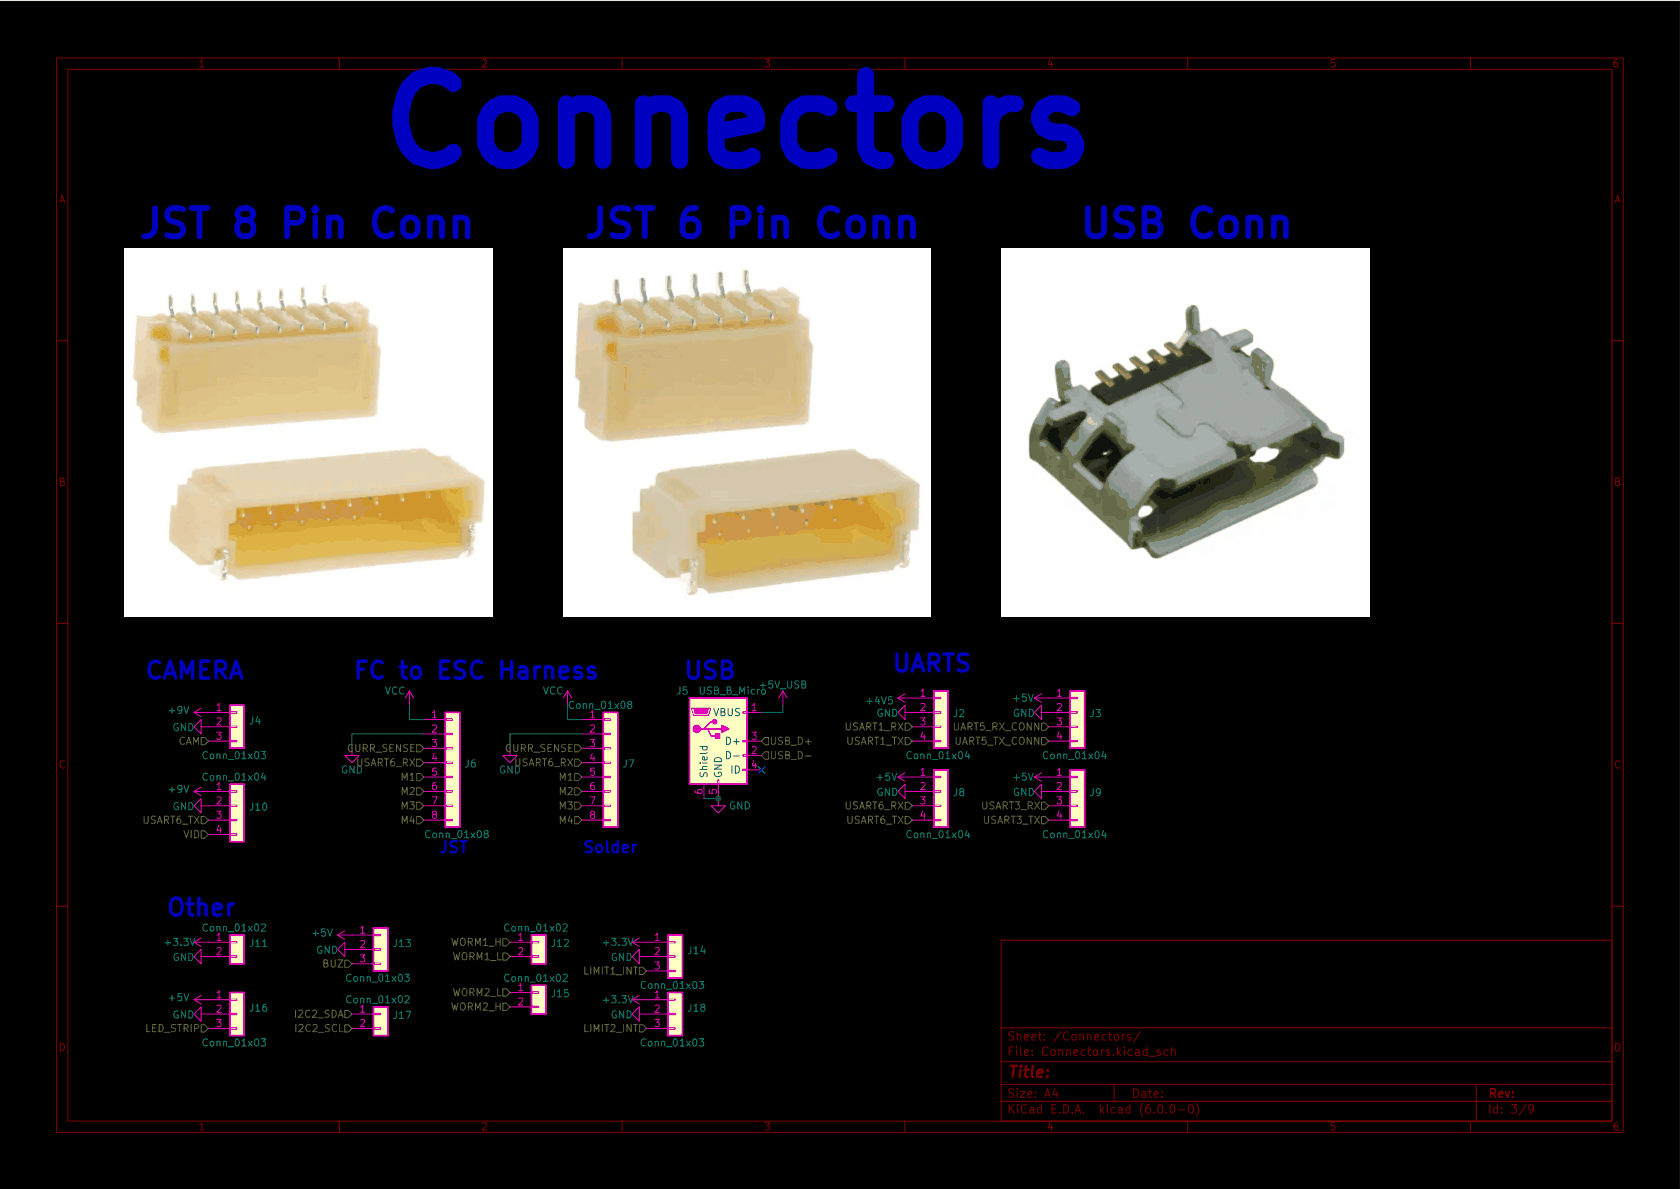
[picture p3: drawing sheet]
(kicad_sch (version 20211123) (generator eeschema)

 (paper "A4")

 (lib_symbols
  (symbol "Connector:USB_B_Micro" (pin_names (offset 1.016)) (in_bom yes) (on_board yes)
   (property "Reference" "J" (id 0) (at -5.08 11.43 0) (effects (font (size 1.27 1.27)) (justify left)))
   (property "Value" "USB_B_Micro" (id 1) (at -5.08 8.89 0) (effects (font (size 1.27 1.27)) (justify left)))
   (property "Footprint" "" (id 2) (at 3.81 -1.27 0) (effects (font (size 1.27 1.27)) hide))
   (property "Datasheet" "~" (id 3) (at 3.81 -1.27 0) (effects (font (size 1.27 1.27)) hide))
   (symbol "USB_B_Micro_0_1"
    (rectangle (start -5.08 -7.62) (end 5.08 7.62) (stroke (width 0.254) (type default) (color 0 0 0 0)) (fill (type background)))
    (circle (center -3.81 2.159) (radius 0.635) (stroke (width 0.254) (type default) (color 0 0 0 0)) (fill (type outline)))
    (circle (center -0.635 3.429) (radius 0.381) (stroke (width 0.254) (type default) (color 0 0 0 0)) (fill (type outline)))
    (rectangle (start -0.127 -7.62) (end 0.127 -6.858) (stroke (width 0) (type default) (color 0 0 0 0)) (fill (type none)))
    (polyline (pts (xy -1.905 2.159) (xy 0.635 2.159)) (stroke (width 0.254) (type default) (color 0 0 0 0)) (fill (type none)))
    (polyline (pts (xy -3.175 2.159) (xy -2.54 2.159) (xy -1.27 3.429) (xy -0.635 3.429)) (stroke (width 0.254) (type default) (color 0 0 0 0)) (fill (type none)))
    (polyline (pts (xy -2.54 2.159) (xy -1.905 2.159) (xy -1.27 0.889) (xy 0 0.889)) (stroke (width 0.254) (type default) (color 0 0 0 0)) (fill (type none)))
    (polyline (pts (xy 0.635 2.794) (xy 0.635 1.524) (xy 1.905 2.159) (xy 0.635 2.794)) (stroke (width 0.254) (type default) (color 0 0 0 0)) (fill (type outline)))
    (polyline (pts (xy -4.318 5.588) (xy -1.778 5.588) (xy -2.032 4.826) (xy -4.064 4.826) (xy -4.318 5.588)) (stroke (width 0) (type default) (color 0 0 0 0)) (fill (type outline)))
    (polyline (pts (xy -4.699 5.842) (xy -4.699 5.588) (xy -4.445 4.826) (xy -4.445 4.572) (xy -1.651 4.572) (xy -1.651 4.826) (xy -1.397 5.588) (xy -1.397 5.842) (xy -4.699 5.842)) (stroke (width 0) (type default) (color 0 0 0 0)) (fill (type none)))
    (rectangle (start 0.254 1.27) (end -0.508 0.508) (stroke (width 0.254) (type default) (color 0 0 0 0)) (fill (type outline)))
    (rectangle (start 5.08 -5.207) (end 4.318 -4.953) (stroke (width 0) (type default) (color 0 0 0 0)) (fill (type none)))
    (rectangle (start 5.08 -2.667) (end 4.318 -2.413) (stroke (width 0) (type default) (color 0 0 0 0)) (fill (type none)))
    (rectangle (start 5.08 -0.127) (end 4.318 0.127) (stroke (width 0) (type default) (color 0 0 0 0)) (fill (type none)))
    (rectangle (start 5.08 4.953) (end 4.318 5.207) (stroke (width 0) (type default) (color 0 0 0 0)) (fill (type none))))
   (symbol "USB_B_Micro_1_1"
    (pin power_out line (at 7.62 5.08 180) (length 2.54) (name "VBUS" (effects (font (size 1.27 1.27)))) (number "1" (effects (font (size 1.27 1.27)))))
    (pin bidirectional line (at 7.62 -2.54 180) (length 2.54) (name "D-" (effects (font (size 1.27 1.27)))) (number "2" (effects (font (size 1.27 1.27)))))
    (pin bidirectional line (at 7.62 0 180) (length 2.54) (name "D+" (effects (font (size 1.27 1.27)))) (number "3" (effects (font (size 1.27 1.27)))))
    (pin passive line (at 7.62 -5.08 180) (length 2.54) (name "ID" (effects (font (size 1.27 1.27)))) (number "4" (effects (font (size 1.27 1.27)))))
    (pin power_out line (at 0 -10.16 90) (length 2.54) (name "GND" (effects (font (size 1.27 1.27)))) (number "5" (effects (font (size 1.27 1.27)))))
    (pin passive line (at -2.54 -10.16 90) (length 2.54) (name "Shield" (effects (font (size 1.27 1.27)))) (number "6" (effects (font (size 1.27 1.27)))))))
  (symbol "Connector_Generic:Conn_01x02" (pin_names (offset 1.016) hide) (in_bom yes) (on_board yes)
   (property "Reference" "J" (id 0) (at 0 2.54 0) (effects (font (size 1.27 1.27))))
   (property "Value" "Conn_01x02" (id 1) (at 0 -5.08 0) (effects (font (size 1.27 1.27))))
   (property "Footprint" "" (id 2) (at 0 0 0) (effects (font (size 1.27 1.27)) hide))
   (property "Datasheet" "~" (id 3) (at 0 0 0) (effects (font (size 1.27 1.27)) hide))
   (symbol "Conn_01x02_1_1"
    (rectangle (start -1.27 -2.413) (end 0 -2.667) (stroke (width 0.1524) (type default) (color 0 0 0 0)) (fill (type none)))
    (rectangle (start -1.27 0.127) (end 0 -0.127) (stroke (width 0.1524) (type default) (color 0 0 0 0)) (fill (type none)))
    (rectangle (start -1.27 1.27) (end 1.27 -3.81) (stroke (width 0.254) (type default) (color 0 0 0 0)) (fill (type background)))
    (pin passive line (at -5.08 0 0) (length 3.81) (name "Pin_1" (effects (font (size 1.27 1.27)))) (number "1" (effects (font (size 1.27 1.27)))))
    (pin passive line (at -5.08 -2.54 0) (length 3.81) (name "Pin_2" (effects (font (size 1.27 1.27)))) (number "2" (effects (font (size 1.27 1.27)))))))
  (symbol "Connector_Generic:Conn_01x03" (pin_names (offset 1.016) hide) (in_bom yes) (on_board yes)
   (property "Reference" "J" (id 0) (at 0 5.08 0) (effects (font (size 1.27 1.27))))
   (property "Value" "Conn_01x03" (id 1) (at 0 -5.08 0) (effects (font (size 1.27 1.27))))
   (property "Footprint" "" (id 2) (at 0 0 0) (effects (font (size 1.27 1.27)) hide))
   (property "Datasheet" "~" (id 3) (at 0 0 0) (effects (font (size 1.27 1.27)) hide))
   (symbol "Conn_01x03_1_1"
    (rectangle (start -1.27 -2.413) (end 0 -2.667) (stroke (width 0.1524) (type default) (color 0 0 0 0)) (fill (type none)))
    (rectangle (start -1.27 0.127) (end 0 -0.127) (stroke (width 0.1524) (type default) (color 0 0 0 0)) (fill (type none)))
    (rectangle (start -1.27 2.667) (end 0 2.413) (stroke (width 0.1524) (type default) (color 0 0 0 0)) (fill (type none)))
    (rectangle (start -1.27 3.81) (end 1.27 -3.81) (stroke (width 0.254) (type default) (color 0 0 0 0)) (fill (type background)))
    (pin passive line (at -5.08 2.54 0) (length 3.81) (name "Pin_1" (effects (font (size 1.27 1.27)))) (number "1" (effects (font (size 1.27 1.27)))))
    (pin passive line (at -5.08 0 0) (length 3.81) (name "Pin_2" (effects (font (size 1.27 1.27)))) (number "2" (effects (font (size 1.27 1.27)))))
    (pin passive line (at -5.08 -2.54 0) (length 3.81) (name "Pin_3" (effects (font (size 1.27 1.27)))) (number "3" (effects (font (size 1.27 1.27)))))))
  (symbol "Connector_Generic:Conn_01x04" (pin_names (offset 1.016) hide) (in_bom yes) (on_board yes)
   (property "Reference" "J" (id 0) (at 0 5.08 0) (effects (font (size 1.27 1.27))))
   (property "Value" "Conn_01x04" (id 1) (at 0 -7.62 0) (effects (font (size 1.27 1.27))))
   (property "Footprint" "" (id 2) (at 0 0 0) (effects (font (size 1.27 1.27)) hide))
   (property "Datasheet" "~" (id 3) (at 0 0 0) (effects (font (size 1.27 1.27)) hide))
   (symbol "Conn_01x04_1_1"
    (rectangle (start -1.27 -4.953) (end 0 -5.207) (stroke (width 0.1524) (type default) (color 0 0 0 0)) (fill (type none)))
    (rectangle (start -1.27 -2.413) (end 0 -2.667) (stroke (width 0.1524) (type default) (color 0 0 0 0)) (fill (type none)))
    (rectangle (start -1.27 0.127) (end 0 -0.127) (stroke (width 0.1524) (type default) (color 0 0 0 0)) (fill (type none)))
    (rectangle (start -1.27 2.667) (end 0 2.413) (stroke (width 0.1524) (type default) (color 0 0 0 0)) (fill (type none)))
    (rectangle (start -1.27 3.81) (end 1.27 -6.35) (stroke (width 0.254) (type default) (color 0 0 0 0)) (fill (type background)))
    (pin passive line (at -5.08 2.54 0) (length 3.81) (name "Pin_1" (effects (font (size 1.27 1.27)))) (number "1" (effects (font (size 1.27 1.27)))))
    (pin passive line (at -5.08 0 0) (length 3.81) (name "Pin_2" (effects (font (size 1.27 1.27)))) (number "2" (effects (font (size 1.27 1.27)))))
    (pin passive line (at -5.08 -2.54 0) (length 3.81) (name "Pin_3" (effects (font (size 1.27 1.27)))) (number "3" (effects (font (size 1.27 1.27)))))
    (pin passive line (at -5.08 -5.08 0) (length 3.81) (name "Pin_4" (effects (font (size 1.27 1.27)))) (number "4" (effects (font (size 1.27 1.27)))))))
  (symbol "Connector_Generic:Conn_01x08" (pin_names (offset 1.016) hide) (in_bom yes) (on_board yes)
   (property "Reference" "J" (id 0) (at 0 10.16 0) (effects (font (size 1.27 1.27))))
   (property "Value" "Conn_01x08" (id 1) (at 0 -12.7 0) (effects (font (size 1.27 1.27))))
   (property "Footprint" "" (id 2) (at 0 0 0) (effects (font (size 1.27 1.27)) hide))
   (property "Datasheet" "~" (id 3) (at 0 0 0) (effects (font (size 1.27 1.27)) hide))
   (symbol "Conn_01x08_1_1"
    (rectangle (start -1.27 -10.033) (end 0 -10.287) (stroke (width 0.1524) (type default) (color 0 0 0 0)) (fill (type none)))
    (rectangle (start -1.27 -7.493) (end 0 -7.747) (stroke (width 0.1524) (type default) (color 0 0 0 0)) (fill (type none)))
    (rectangle (start -1.27 -4.953) (end 0 -5.207) (stroke (width 0.1524) (type default) (color 0 0 0 0)) (fill (type none)))
    (rectangle (start -1.27 -2.413) (end 0 -2.667) (stroke (width 0.1524) (type default) (color 0 0 0 0)) (fill (type none)))
    (rectangle (start -1.27 0.127) (end 0 -0.127) (stroke (width 0.1524) (type default) (color 0 0 0 0)) (fill (type none)))
    (rectangle (start -1.27 2.667) (end 0 2.413) (stroke (width 0.1524) (type default) (color 0 0 0 0)) (fill (type none)))
    (rectangle (start -1.27 5.207) (end 0 4.953) (stroke (width 0.1524) (type default) (color 0 0 0 0)) (fill (type none)))
    (rectangle (start -1.27 7.747) (end 0 7.493) (stroke (width 0.1524) (type default) (color 0 0 0 0)) (fill (type none)))
    (rectangle (start -1.27 8.89) (end 1.27 -11.43) (stroke (width 0.254) (type default) (color 0 0 0 0)) (fill (type background)))
    (pin passive line (at -5.08 7.62 0) (length 3.81) (name "Pin_1" (effects (font (size 1.27 1.27)))) (number "1" (effects (font (size 1.27 1.27)))))
    (pin passive line (at -5.08 5.08 0) (length 3.81) (name "Pin_2" (effects (font (size 1.27 1.27)))) (number "2" (effects (font (size 1.27 1.27)))))
    (pin passive line (at -5.08 2.54 0) (length 3.81) (name "Pin_3" (effects (font (size 1.27 1.27)))) (number "3" (effects (font (size 1.27 1.27)))))
    (pin passive line (at -5.08 0 0) (length 3.81) (name "Pin_4" (effects (font (size 1.27 1.27)))) (number "4" (effects (font (size 1.27 1.27)))))
    (pin passive line (at -5.08 -2.54 0) (length 3.81) (name "Pin_5" (effects (font (size 1.27 1.27)))) (number "5" (effects (font (size 1.27 1.27)))))
    (pin passive line (at -5.08 -5.08 0) (length 3.81) (name "Pin_6" (effects (font (size 1.27 1.27)))) (number "6" (effects (font (size 1.27 1.27)))))
    (pin passive line (at -5.08 -7.62 0) (length 3.81) (name "Pin_7" (effects (font (size 1.27 1.27)))) (number "7" (effects (font (size 1.27 1.27)))))
    (pin passive line (at -5.08 -10.16 0) (length 3.81) (name "Pin_8" (effects (font (size 1.27 1.27)))) (number "8" (effects (font (size 1.27 1.27)))))))
  (symbol "power:+3.3V" (power) (pin_names (offset 0)) (in_bom yes) (on_board yes)
   (property "Reference" "#PWR" (id 0) (at 0 -3.81 0) (effects (font (size 1.27 1.27)) hide))
   (property "Value" "+3.3V" (id 1) (at 0 3.556 0) (effects (font (size 1.27 1.27))))
   (property "Footprint" "" (id 2) (at 0 0 0) (effects (font (size 1.27 1.27)) hide))
   (property "Datasheet" "" (id 3) (at 0 0 0) (effects (font (size 1.27 1.27)) hide))
   (symbol "+3.3V_0_1"
    (polyline (pts (xy -0.762 1.27) (xy 0 2.54)) (stroke (width 0) (type default) (color 0 0 0 0)) (fill (type none)))
    (polyline (pts (xy 0 0) (xy 0 2.54)) (stroke (width 0) (type default) (color 0 0 0 0)) (fill (type none)))
    (polyline (pts (xy 0 2.54) (xy 0.762 1.27)) (stroke (width 0) (type default) (color 0 0 0 0)) (fill (type none))))
   (symbol "+3.3V_1_1"
    (pin power_in line (at 0 0 90) (length 0) hide (name "+3V3" (effects (font (size 1.27 1.27)))) (number "1" (effects (font (size 1.27 1.27)))))))
  (symbol "power:+4V5" (power) (pin_names (offset 0)) (in_bom yes) (on_board yes)
   (property "Reference" "#PWR" (id 0) (at 0 -3.81 0) (effects (font (size 1.27 1.27)) hide))
   (property "Value" "+4V5" (id 1) (at 0 3.556 0) (effects (font (size 1.27 1.27))))
   (property "Footprint" "" (id 2) (at 0 0 0) (effects (font (size 1.27 1.27)) hide))
   (property "Datasheet" "" (id 3) (at 0 0 0) (effects (font (size 1.27 1.27)) hide))
   (symbol "+4V5_0_1"
    (polyline (pts (xy -0.762 1.27) (xy 0 2.54)) (stroke (width 0) (type default) (color 0 0 0 0)) (fill (type none)))
    (polyline (pts (xy 0 0) (xy 0 2.54)) (stroke (width 0) (type default) (color 0 0 0 0)) (fill (type none)))
    (polyline (pts (xy 0 2.54) (xy 0.762 1.27)) (stroke (width 0) (type default) (color 0 0 0 0)) (fill (type none))))
   (symbol "+4V5_1_1"
    (pin power_in line (at 0 0 90) (length 0) hide (name "+4V5" (effects (font (size 1.27 1.27)))) (number "1" (effects (font (size 1.27 1.27)))))))
  (symbol "power:+5V" (power) (pin_names (offset 0)) (in_bom yes) (on_board yes)
   (property "Reference" "#PWR" (id 0) (at 0 -3.81 0) (effects (font (size 1.27 1.27)) hide))
   (property "Value" "+5V" (id 1) (at 0 3.556 0) (effects (font (size 1.27 1.27))))
   (property "Footprint" "" (id 2) (at 0 0 0) (effects (font (size 1.27 1.27)) hide))
   (property "Datasheet" "" (id 3) (at 0 0 0) (effects (font (size 1.27 1.27)) hide))
   (symbol "+5V_0_1"
    (polyline (pts (xy -0.762 1.27) (xy 0 2.54)) (stroke (width 0) (type default) (color 0 0 0 0)) (fill (type none)))
    (polyline (pts (xy 0 0) (xy 0 2.54)) (stroke (width 0) (type default) (color 0 0 0 0)) (fill (type none)))
    (polyline (pts (xy 0 2.54) (xy 0.762 1.27)) (stroke (width 0) (type default) (color 0 0 0 0)) (fill (type none))))
   (symbol "+5V_1_1"
    (pin power_in line (at 0 0 90) (length 0) hide (name "+5V" (effects (font (size 1.27 1.27)))) (number "1" (effects (font (size 1.27 1.27)))))))
  (symbol "power:+5V_USB" (power) (pin_names (offset 0)) (in_bom yes) (on_board yes)
   (property "Reference" "#PWR" (id 0) (at 0 -3.81 0) (effects (font (size 1.27 1.27)) hide))
   (property "Value" "+5V_USB" (id 1) (at 0 3.556 0) (effects (font (size 1.27 1.27))))
   (property "Footprint" "" (id 2) (at 0 0 0) (effects (font (size 1.27 1.27)) hide))
   (property "Datasheet" "" (id 3) (at 0 0 0) (effects (font (size 1.27 1.27)) hide))
   (symbol "+5V_USB_0_1"
    (polyline (pts (xy -0.762 1.27) (xy 0 2.54)) (stroke (width 0) (type default) (color 0 0 0 0)) (fill (type none)))
    (polyline (pts (xy 0 0) (xy 0 2.54)) (stroke (width 0) (type default) (color 0 0 0 0)) (fill (type none)))
    (polyline (pts (xy 0 2.54) (xy 0.762 1.27)) (stroke (width 0) (type default) (color 0 0 0 0)) (fill (type none))))
   (symbol "+5V_USB_1_1"
    (pin power_in line (at 0 0 90) (length 0) hide (name "+5V_USB" (effects (font (size 1.27 1.27)))) (number "1" (effects (font (size 1.27 1.27)))))))
  (symbol "power:+9V" (power) (pin_names (offset 0)) (in_bom yes) (on_board yes)
   (property "Reference" "#PWR" (id 0) (at 0 -3.81 0) (effects (font (size 1.27 1.27)) hide))
   (property "Value" "+9V" (id 1) (at 0 3.556 0) (effects (font (size 1.27 1.27))))
   (property "Footprint" "" (id 2) (at 0 0 0) (effects (font (size 1.27 1.27)) hide))
   (property "Datasheet" "" (id 3) (at 0 0 0) (effects (font (size 1.27 1.27)) hide))
   (symbol "+9V_0_1"
    (polyline (pts (xy -0.762 1.27) (xy 0 2.54)) (stroke (width 0) (type default) (color 0 0 0 0)) (fill (type none)))
    (polyline (pts (xy 0 0) (xy 0 2.54)) (stroke (width 0) (type default) (color 0 0 0 0)) (fill (type none)))
    (polyline (pts (xy 0 2.54) (xy 0.762 1.27)) (stroke (width 0) (type default) (color 0 0 0 0)) (fill (type none))))
   (symbol "+9V_1_1"
    (pin power_in line (at 0 0 90) (length 0) hide (name "+9V" (effects (font (size 1.27 1.27)))) (number "1" (effects (font (size 1.27 1.27)))))))
  (symbol "power:GND" (power) (pin_names (offset 0)) (in_bom yes) (on_board yes)
   (property "Reference" "#PWR" (id 0) (at 0 -6.35 0) (effects (font (size 1.27 1.27)) hide))
   (property "Value" "GND" (id 1) (at 0 -3.81 0) (effects (font (size 1.27 1.27))))
   (property "Footprint" "" (id 2) (at 0 0 0) (effects (font (size 1.27 1.27)) hide))
   (property "Datasheet" "" (id 3) (at 0 0 0) (effects (font (size 1.27 1.27)) hide))
   (symbol "GND_0_1"
    (polyline (pts (xy 0 0) (xy 0 -1.27) (xy 1.27 -1.27) (xy 0 -2.54) (xy -1.27 -1.27) (xy 0 -1.27)) (stroke (width 0) (type default) (color 0 0 0 0)) (fill (type none))))
   (symbol "GND_1_1"
    (pin power_in line (at 0 0 270) (length 0) hide (name "GND" (effects (font (size 1.27 1.27)))) (number "1" (effects (font (size 1.27 1.27)))))))
  (symbol "power:VCC" (power) (pin_names (offset 0)) (in_bom yes) (on_board yes)
   (property "Reference" "#PWR" (id 0) (at 0 -3.81 0) (effects (font (size 1.27 1.27)) hide))
   (property "Value" "VCC" (id 1) (at 0 3.81 0) (effects (font (size 1.27 1.27))))
   (property "Footprint" "" (id 2) (at 0 0 0) (effects (font (size 1.27 1.27)) hide))
   (property "Datasheet" "" (id 3) (at 0 0 0) (effects (font (size 1.27 1.27)) hide))
   (symbol "VCC_0_1"
    (polyline (pts (xy -0.762 1.27) (xy 0 2.54)) (stroke (width 0) (type default) (color 0 0 0 0)) (fill (type none)))
    (polyline (pts (xy 0 0) (xy 0 2.54)) (stroke (width 0) (type default) (color 0 0 0 0)) (fill (type none)))
    (polyline (pts (xy 0 2.54) (xy 0.762 1.27)) (stroke (width 0) (type default) (color 0 0 0 0)) (fill (type none))))
   (symbol "VCC_1_1"
    (pin power_in line (at 0 0 90) (length 0) hide (name "VCC" (effects (font (size 1.27 1.27)))) (number "1" (effects (font (size 1.27 1.27))))))))

 (junction (at 127 140.97) (diameter 0) (color 0 0 0 0))

 (no_connect (at 134.62 135.89))

 (wire (pts (xy 90.17 129.54) (xy 102.87 129.54)) (stroke (width 0) (type default) (color 0 0 0 0)))
 (wire (pts (xy 100.33 124.46) (xy 100.33 127)) (stroke (width 0) (type default) (color 0 0 0 0)))
 (wire (pts (xy 62.23 129.54) (xy 74.93 129.54)) (stroke (width 0) (type default) (color 0 0 0 0)))
 (wire (pts (xy 72.39 127) (xy 74.93 127)) (stroke (width 0) (type default) (color 0 0 0 0)))
 (wire (pts (xy 72.39 124.46) (xy 72.39 127)) (stroke (width 0) (type default) (color 0 0 0 0)))
 (wire (pts (xy 100.33 127) (xy 102.87 127)) (stroke (width 0) (type default) (color 0 0 0 0)))
 (wire (pts (xy 138.43 125.73) (xy 134.62 125.73)) (stroke (width 0) (type default) (color 0 0 0 0)))
 (wire (pts (xy 62.23 129.54) (xy 62.23 132.08)) (stroke (width 0) (type default) (color 0 0 0 0)))
 (wire (pts (xy 90.17 129.54) (xy 90.17 132.08)) (stroke (width 0) (type default) (color 0 0 0 0)))
 (wire (pts (xy 138.43 125.73) (xy 138.43 124.46)) (stroke (width 0) (type default) (color 0 0 0 0)))
 (wire (pts (xy 124.46 140.97) (xy 127 140.97)) (stroke (width 0) (type default) (color 0 0 0 0)))

 (image (at 54.61 76.2) (scale 1.2)
  (data))
 (image (at 132.08 76.2) (scale 1.2)
  (data))
 (image (at 209.55 76.2) (scale 1.2)
  (data))

 (text "USB" (at 120.65 120.65 0) (effects (font (size 2.9972 2.9972) (thickness 0.5994) bold) (justify left bottom)))
 (text "Solder" (at 102.87 151.13 0) (effects (font (size 2.0066 2.0066) (thickness 0.4013) bold) (justify left bottom)))
 (text "JST 8 Pin Conn" (at 24.13 43.18 0) (effects (font (size 5.0038 5.0038) (thickness 1.0008) bold) (justify left bottom)))
 (text "JST" (at 77.47 151.13 0) (effects (font (size 2.0066 2.0066) (thickness 0.4013) bold) (justify left bottom)))
 (text "CAMERA" (at 25.4 120.65 0) (effects (font (size 2.9972 2.9972) (thickness 0.5994) bold) (justify left bottom)))
 (text "UARTS" (at 157.48 119.38 0) (effects (font (size 2.9972 2.9972) (thickness 0.5994) bold) (justify left bottom)))
 (text "Connectors" (at 66.04 33.02 0) (effects (font (size 15.0114 15.0114) (thickness 3.0023) bold) (justify left bottom)))
 (text "FC to ESC Harness" (at 62.23 120.65 0) (effects (font (size 2.9972 2.9972) (thickness 0.5994) bold) (justify left bottom)))
 (text "Other" (at 29.21 162.56 0) (effects (font (size 2.9972 2.9972) (thickness 0.5994) bold) (justify left bottom)))
 (text "JST 6 Pin Conn" (at 102.87 43.18 0) (effects (font (size 5.0038 5.0038) (thickness 1.0008) bold) (justify left bottom)))
 (text "USB Conn" (at 190.5 43.18 0) (effects (font (size 5.0038 5.0038) (thickness 1.0008) bold) (justify left bottom)))

 (hierarchical_label "M4" (shape input) (at 102.87 144.78 180) (effects (font (size 1.27 1.27)) (justify right)))
 (hierarchical_label "USB_D-" (shape input) (at 134.62 133.35 0) (effects (font (size 1.27 1.27)) (justify left)))
 (hierarchical_label "USART3_RX" (shape input) (at 185.42 142.24 180) (effects (font (size 1.27 1.27)) (justify right)))
 (hierarchical_label "VID" (shape input) (at 36.83 147.32 180) (effects (font (size 1.27 1.27)) (justify right)))
 (hierarchical_label "I2C2_SDA" (shape input) (at 62.23 179.07 180) (effects (font (size 1.27 1.27)) (justify right)))
 (hierarchical_label "WORM2_H" (shape input) (at 90.17 177.8 180) (effects (font (size 1.27 1.27)) (justify right)))
 (hierarchical_label "LED_STRIP" (shape input) (at 36.83 181.61 180) (effects (font (size 1.27 1.27)) (justify right)))
 (hierarchical_label "UART5_RX_CONN" (shape input) (at 185.42 128.27 180) (effects (font (size 1.27 1.27)) (justify right)))
 (hierarchical_label "BUZ" (shape input) (at 62.23 170.18 180) (effects (font (size 1.27 1.27)) (justify right)))
 (hierarchical_label "USART1_RX" (shape input) (at 161.29 128.27 180) (effects (font (size 1.27 1.27)) (justify right)))
 (hierarchical_label "USART6_RX" (shape input) (at 74.93 134.62 180) (effects (font (size 1.27 1.27)) (justify right)))
 (hierarchical_label "WORM1_L" (shape input) (at 90.17 168.91 180) (effects (font (size 1.27 1.27)) (justify right)))
 (hierarchical_label "WORM2_L" (shape input) (at 90.17 175.26 180) (effects (font (size 1.27 1.27)) (justify right)))
 (hierarchical_label "M4" (shape input) (at 74.93 144.78 180) (effects (font (size 1.27 1.27)) (justify right)))
 (hierarchical_label "USART6_RX" (shape input) (at 102.87 134.62 180) (effects (font (size 1.27 1.27)) (justify right)))
 (hierarchical_label "USB_D+" (shape input) (at 134.62 130.81 0) (effects (font (size 1.27 1.27)) (justify left)))
 (hierarchical_label "M1" (shape input) (at 74.93 137.16 180) (effects (font (size 1.27 1.27)) (justify right)))
 (hierarchical_label "M2" (shape input) (at 74.93 139.7 180) (effects (font (size 1.27 1.27)) (justify right)))
 (hierarchical_label "USART6_TX" (shape input) (at 36.83 144.78 180) (effects (font (size 1.27 1.27)) (justify right)))
 (hierarchical_label "USART6_RX" (shape input) (at 161.29 142.24 180) (effects (font (size 1.27 1.27)) (justify right)))
 (hierarchical_label "I2C2_SCL" (shape input) (at 62.23 181.61 180) (effects (font (size 1.27 1.27)) (justify right)))
 (hierarchical_label "CAM" (shape input) (at 36.83 130.81 180) (effects (font (size 1.27 1.27)) (justify right)))
 (hierarchical_label "CURR_SENSE" (shape input) (at 102.87 132.08 180) (effects (font (size 1.27 1.27)) (justify right)))
 (hierarchical_label "M1" (shape input) (at 102.87 137.16 180) (effects (font (size 1.27 1.27)) (justify right)))
 (hierarchical_label "USART3_TX" (shape input) (at 185.42 144.78 180) (effects (font (size 1.27 1.27)) (justify right)))
 (hierarchical_label "M3" (shape input) (at 74.93 142.24 180) (effects (font (size 1.27 1.27)) (justify right)))
 (hierarchical_label "LIMIT2_INT" (shape input) (at 114.3 181.61 180) (effects (font (size 1.27 1.27)) (justify right)))
 (hierarchical_label "LIMIT1_INT" (shape input) (at 114.3 171.45 180) (effects (font (size 1.27 1.27)) (justify right)))
 (hierarchical_label "USART6_TX" (shape input) (at 161.29 144.78 180) (effects (font (size 1.27 1.27)) (justify right)))
 (hierarchical_label "M3" (shape input) (at 102.87 142.24 180) (effects (font (size 1.27 1.27)) (justify right)))
 (hierarchical_label "UART5_TX_CONN" (shape input) (at 185.42 130.81 180) (effects (font (size 1.27 1.27)) (justify right)))
 (hierarchical_label "WORM1_H" (shape input) (at 90.17 166.37 180) (effects (font (size 1.27 1.27)) (justify right)))
 (hierarchical_label "CURR_SENSE" (shape input) (at 74.93 132.08 180) (effects (font (size 1.27 1.27)) (justify right)))
 (hierarchical_label "USART1_TX" (shape input) (at 161.29 130.81 180) (effects (font (size 1.27 1.27)) (justify right)))
 (hierarchical_label "M2" (shape input) (at 102.87 139.7 180) (effects (font (size 1.27 1.27)) (justify right)))

 (symbol (lib_id "Connector_Generic:Conn_01x03") (at 41.91 128.27 0) (unit 1) (in_bom yes) (on_board yes)
  (property "Reference" "J4" (id 0) (at 43.942 127.2032 0) (effects (font (size 1.27 1.27)) (justify left)))
  (property "Value" "Conn_01x03" (id 1) (at 35.56 133.35 0) (effects (font (size 1.27 1.27)) (justify left)))
  (property "Footprint" "MyConnectors:Conn_1x3" (id 2) (at 41.91 128.27 0) (effects (font (size 1.27 1.27)) hide))
  (property "Datasheet" "~" (id 3) (at 41.91 128.27 0) (effects (font (size 1.27 1.27)) hide)) (pin "1") (pin "2") (pin "3"))

 (symbol (lib_id "Connector_Generic:Conn_01x04") (at 41.91 142.24 0) (unit 1) (in_bom yes) (on_board yes)
  (property "Reference" "J10" (id 0) (at 43.942 142.4432 0) (effects (font (size 1.27 1.27)) (justify left)))
  (property "Value" "Conn_01x04" (id 1) (at 35.56 137.16 0) (effects (font (size 1.27 1.27)) (justify left)))
  (property "Footprint" "MyConnectors:Conn_1x4" (id 2) (at 41.91 142.24 0) (effects (font (size 1.27 1.27)) hide))
  (property "Datasheet" "~" (id 3) (at 41.91 142.24 0) (effects (font (size 1.27 1.27)) hide)) (pin "1") (pin "2") (pin "3") (pin "4"))

 (symbol (lib_id "Connector_Generic:Conn_01x02") (at 41.91 166.37 0) (unit 1) (in_bom yes) (on_board yes)
  (property "Reference" "J11" (id 0) (at 43.942 166.5732 0) (effects (font (size 1.27 1.27)) (justify left)))
  (property "Value" "Conn_01x02" (id 1) (at 35.56 163.83 0) (effects (font (size 1.27 1.27)) (justify left)))
  (property "Footprint" "MyConnectors:Conn_1x2" (id 2) (at 41.91 166.37 0) (effects (font (size 1.27 1.27)) hide))
  (property "Datasheet" "~" (id 3) (at 41.91 166.37 0) (effects (font (size 1.27 1.27)) hide)) (pin "1") (pin "2"))

 (symbol (lib_id "power:GND") (at 36.83 168.91 270) (unit 1) (in_bom yes) (on_board yes)
  (property "Reference" "#PWR030" (id 0) (at 30.48 168.91 0) (effects (font (size 1.27 1.27)) hide))
  (property "Value" "GND" (id 1) (at 32.4358 169.037 90))
  (property "Footprint" "" (id 2) (at 36.83 168.91 0) (effects (font (size 1.27 1.27)) hide))
  (property "Datasheet" "" (id 3) (at 36.83 168.91 0) (effects (font (size 1.27 1.27)) hide)) (pin "1"))

 (symbol (lib_id "power:+3.3V") (at 36.83 166.37 90) (unit 1) (in_bom yes) (on_board yes)
  (property "Reference" "#PWR027" (id 0) (at 40.64 166.37 0) (effects (font (size 1.27 1.27)) hide))
  (property "Value" "+3.3V" (id 1) (at 31.75 166.37 90))
  (property "Footprint" "" (id 2) (at 36.83 166.37 0) (effects (font (size 1.27 1.27)) hide))
  (property "Datasheet" "" (id 3) (at 36.83 166.37 0) (effects (font (size 1.27 1.27)) hide)) (pin "1"))

 (symbol (lib_id "Connector_Generic:Conn_01x02") (at 67.31 179.07 0) (unit 1) (in_bom yes) (on_board yes)
  (property "Reference" "J17" (id 0) (at 69.342 179.2732 0) (effects (font (size 1.27 1.27)) (justify left)))
  (property "Value" "Conn_01x02" (id 1) (at 60.96 176.53 0) (effects (font (size 1.27 1.27)) (justify left)))
  (property "Footprint" "MyConnectors:Conn_1x2" (id 2) (at 67.31 179.07 0) (effects (font (size 1.27 1.27)) hide))
  (property "Datasheet" "~" (id 3) (at 67.31 179.07 0) (effects (font (size 1.27 1.27)) hide)) (pin "1") (pin "2"))

 (symbol (lib_id "power:GND") (at 36.83 142.24 270) (unit 1) (in_bom yes) (on_board yes)
  (property "Reference" "#PWR025" (id 0) (at 30.48 142.24 0) (effects (font (size 1.27 1.27)) hide))
  (property "Value" "GND" (id 1) (at 32.4358 142.367 90))
  (property "Footprint" "" (id 2) (at 36.83 142.24 0) (effects (font (size 1.27 1.27)) hide))
  (property "Datasheet" "" (id 3) (at 36.83 142.24 0) (effects (font (size 1.27 1.27)) hide)) (pin "1"))

 (symbol (lib_id "Connector_Generic:Conn_01x04") (at 166.37 139.7 0) (unit 1) (in_bom yes) (on_board yes)
  (property "Reference" "J8" (id 0) (at 168.402 139.9032 0) (effects (font (size 1.27 1.27)) (justify left)))
  (property "Value" "Conn_01x04" (id 1) (at 160.02 147.32 0) (effects (font (size 1.27 1.27)) (justify left)))
  (property "Footprint" "MyConnectors:Conn_1x4" (id 2) (at 166.37 139.7 0) (effects (font (size 1.27 1.27)) hide))
  (property "Datasheet" "~" (id 3) (at 166.37 139.7 0) (effects (font (size 1.27 1.27)) hide)) (pin "1") (pin "2") (pin "3") (pin "4"))

 (symbol (lib_id "power:GND") (at 161.29 139.7 270) (unit 1) (in_bom yes) (on_board yes)
  (property "Reference" "#PWR022" (id 0) (at 154.94 139.7 0) (effects (font (size 1.27 1.27)) hide))
  (property "Value" "GND" (id 1) (at 156.8958 139.827 90))
  (property "Footprint" "" (id 2) (at 161.29 139.7 0) (effects (font (size 1.27 1.27)) hide))
  (property "Datasheet" "" (id 3) (at 161.29 139.7 0) (effects (font (size 1.27 1.27)) hide)) (pin "1"))

 (symbol (lib_id "Connector_Generic:Conn_01x08") (at 107.95 134.62 0) (unit 1) (in_bom yes) (on_board yes)
  (property "Reference" "J7" (id 0) (at 109.982 134.8232 0) (effects (font (size 1.27 1.27)) (justify left)))
  (property "Value" "Conn_01x08" (id 1) (at 100.33 124.46 0) (effects (font (size 1.27 1.27)) (justify left)))
  (property "Footprint" "MyConnectors:Conn_8Edge" (id 2) (at 107.95 134.62 0) (effects (font (size 1.27 1.27)) hide))
  (property "Datasheet" "~" (id 3) (at 107.95 134.62 0) (effects (font (size 1.27 1.27)) hide)) (pin "1") (pin "2") (pin "3") (pin "4") (pin "5") (pin "6") (pin "7") (pin "8"))

 (symbol (lib_id "Connector_Generic:Conn_01x03") (at 67.31 167.64 0) (unit 1) (in_bom yes) (on_board yes)
  (property "Reference" "J13" (id 0) (at 69.342 166.5732 0) (effects (font (size 1.27 1.27)) (justify left)))
  (property "Value" "Conn_01x03" (id 1) (at 60.96 172.72 0) (effects (font (size 1.27 1.27)) (justify left)))
  (property "Footprint" "MyConnectors:Conn_1x3" (id 2) (at 67.31 167.64 0) (effects (font (size 1.27 1.27)) hide))
  (property "Datasheet" "~" (id 3) (at 67.31 167.64 0) (effects (font (size 1.27 1.27)) hide)) (pin "1") (pin "2") (pin "3"))

 (symbol (lib_id "power:+5V") (at 62.23 165.1 90) (unit 1) (in_bom yes) (on_board yes)
  (property "Reference" "#PWR026" (id 0) (at 66.04 165.1 0) (effects (font (size 1.27 1.27)) hide))
  (property "Value" "+5V" (id 1) (at 58.9788 164.719 90) (effects (font (size 1.27 1.27)) (justify left)))
  (property "Footprint" "" (id 2) (at 62.23 165.1 0) (effects (font (size 1.27 1.27)) hide))
  (property "Datasheet" "" (id 3) (at 62.23 165.1 0) (effects (font (size 1.27 1.27)) hide)) (pin "1"))

 (symbol (lib_id "power:GND") (at 62.23 167.64 270) (unit 1) (in_bom yes) (on_board yes)
  (property "Reference" "#PWR029" (id 0) (at 55.88 167.64 0) (effects (font (size 1.27 1.27)) hide))
  (property "Value" "GND" (id 1) (at 57.8358 167.767 90))
  (property "Footprint" "" (id 2) (at 62.23 167.64 0) (effects (font (size 1.27 1.27)) hide))
  (property "Datasheet" "" (id 3) (at 62.23 167.64 0) (effects (font (size 1.27 1.27)) hide)) (pin "1"))

 (symbol (lib_id "Connector_Generic:Conn_01x04") (at 166.37 125.73 0) (unit 1) (in_bom yes) (on_board yes)
  (property "Reference" "J2" (id 0) (at 168.402 125.9332 0) (effects (font (size 1.27 1.27)) (justify left)))
  (property "Value" "Conn_01x04" (id 1) (at 160.02 133.35 0) (effects (font (size 1.27 1.27)) (justify left)))
  (property "Footprint" "MyConnectors:Conn_1x4" (id 2) (at 166.37 125.73 0) (effects (font (size 1.27 1.27)) hide))
  (property "Datasheet" "~" (id 3) (at 166.37 125.73 0) (effects (font (size 1.27 1.27)) hide)) (pin "1") (pin "2") (pin "3") (pin "4"))

 (symbol (lib_id "power:GND") (at 161.29 125.73 270) (unit 1) (in_bom yes) (on_board yes)
  (property "Reference" "#PWR014" (id 0) (at 154.94 125.73 0) (effects (font (size 1.27 1.27)) hide))
  (property "Value" "GND" (id 1) (at 156.8958 125.857 90))
  (property "Footprint" "" (id 2) (at 161.29 125.73 0) (effects (font (size 1.27 1.27)) hide))
  (property "Datasheet" "" (id 3) (at 161.29 125.73 0) (effects (font (size 1.27 1.27)) hide)) (pin "1"))

 (symbol (lib_id "power:GND") (at 36.83 128.27 270) (unit 1) (in_bom yes) (on_board yes)
  (property "Reference" "#PWR016" (id 0) (at 30.48 128.27 0) (effects (font (size 1.27 1.27)) hide))
  (property "Value" "GND" (id 1) (at 32.4358 128.397 90))
  (property "Footprint" "" (id 2) (at 36.83 128.27 0) (effects (font (size 1.27 1.27)) hide))
  (property "Datasheet" "" (id 3) (at 36.83 128.27 0) (effects (font (size 1.27 1.27)) hide)) (pin "1"))

 (symbol (lib_id "Connector_Generic:Conn_01x08") (at 80.01 134.62 0) (unit 1) (in_bom yes) (on_board yes)
  (property "Reference" "J6" (id 0) (at 82.042 134.8232 0) (effects (font (size 1.27 1.27)) (justify left)))
  (property "Value" "Conn_01x08" (id 1) (at 74.93 147.32 0) (effects (font (size 1.27 1.27)) (justify left)))
  (property "Footprint" "Connector_JST:JST_SH_SM08B-SRSS-TB_1x08-1MP_P1.00mm_Horizontal" (id 2) (at 80.01 134.62 0) (effects (font (size 1.27 1.27)) hide))
  (property "Datasheet" "~" (id 3) (at 80.01 134.62 0) (effects (font (size 1.27 1.27)) hide)) (pin "1") (pin "2") (pin "3") (pin "4") (pin "5") (pin "6") (pin "7") (pin "8"))

 (symbol (lib_id "power:+5V") (at 161.29 137.16 90) (unit 1) (in_bom yes) (on_board yes)
  (property "Reference" "#PWR019" (id 0) (at 165.1 137.16 0) (effects (font (size 1.27 1.27)) hide))
  (property "Value" "+5V" (id 1) (at 158.75 137.16 90) (effects (font (size 1.27 1.27)) (justify left)))
  (property "Footprint" "" (id 2) (at 161.29 137.16 0) (effects (font (size 1.27 1.27)) hide))
  (property "Datasheet" "" (id 3) (at 161.29 137.16 0) (effects (font (size 1.27 1.27)) hide)) (pin "1"))

 (symbol (lib_id "Connector_Generic:Conn_01x03") (at 41.91 179.07 0) (unit 1) (in_bom yes) (on_board yes)
  (property "Reference" "J16" (id 0) (at 43.942 178.0032 0) (effects (font (size 1.27 1.27)) (justify left)))
  (property "Value" "Conn_01x03" (id 1) (at 35.56 184.15 0) (effects (font (size 1.27 1.27)) (justify left)))
  (property "Footprint" "MyConnectors:Conn_1x3" (id 2) (at 41.91 179.07 0) (effects (font (size 1.27 1.27)) hide))
  (property "Datasheet" "~" (id 3) (at 41.91 179.07 0) (effects (font (size 1.27 1.27)) hide)) (pin "1") (pin "2") (pin "3"))

 (symbol (lib_id "power:+5V") (at 36.83 176.53 90) (unit 1) (in_bom yes) (on_board yes)
  (property "Reference" "#PWR032" (id 0) (at 40.64 176.53 0) (effects (font (size 1.27 1.27)) hide))
  (property "Value" "+5V" (id 1) (at 33.5788 176.149 90) (effects (font (size 1.27 1.27)) (justify left)))
  (property "Footprint" "" (id 2) (at 36.83 176.53 0) (effects (font (size 1.27 1.27)) hide))
  (property "Datasheet" "" (id 3) (at 36.83 176.53 0) (effects (font (size 1.27 1.27)) hide)) (pin "1"))

 (symbol (lib_id "power:GND") (at 36.83 179.07 270) (unit 1) (in_bom yes) (on_board yes)
  (property "Reference" "#PWR034" (id 0) (at 30.48 179.07 0) (effects (font (size 1.27 1.27)) hide))
  (property "Value" "GND" (id 1) (at 32.4358 179.197 90))
  (property "Footprint" "" (id 2) (at 36.83 179.07 0) (effects (font (size 1.27 1.27)) hide))
  (property "Datasheet" "" (id 3) (at 36.83 179.07 0) (effects (font (size 1.27 1.27)) hide)) (pin "1"))

 (symbol (lib_id "power:+9V") (at 36.83 125.73 90) (unit 1) (in_bom yes) (on_board yes)
  (property "Reference" "#PWR013" (id 0) (at 40.64 125.73 0) (effects (font (size 1.27 1.27)) hide))
  (property "Value" "+9V" (id 1) (at 33.5788 125.349 90) (effects (font (size 1.27 1.27)) (justify left)))
  (property "Footprint" "" (id 2) (at 36.83 125.73 0) (effects (font (size 1.27 1.27)) hide))
  (property "Datasheet" "" (id 3) (at 36.83 125.73 0) (effects (font (size 1.27 1.27)) hide)) (pin "1"))

 (symbol (lib_id "power:+9V") (at 36.83 139.7 90) (unit 1) (in_bom yes) (on_board yes)
  (property "Reference" "#PWR021" (id 0) (at 40.64 139.7 0) (effects (font (size 1.27 1.27)) hide))
  (property "Value" "+9V" (id 1) (at 33.5788 139.319 90) (effects (font (size 1.27 1.27)) (justify left)))
  (property "Footprint" "" (id 2) (at 36.83 139.7 0) (effects (font (size 1.27 1.27)) hide))
  (property "Datasheet" "" (id 3) (at 36.83 139.7 0) (effects (font (size 1.27 1.27)) hide)) (pin "1"))

 (symbol (lib_id "Connector:USB_B_Micro") (at 127 130.81 0) (unit 1) (in_bom yes) (on_board yes)
  (property "Reference" "J5" (id 0) (at 120.65 121.92 0))
  (property "Value" "USB_B_Micro" (id 1) (at 129.54 121.92 0))
  (property "Footprint" "Connector_USB:USB_Micro-B_Amphenol_10103594-0001LF_Horizontal" (id 2) (at 130.81 132.08 0) (effects (font (size 1.27 1.27)) hide))
  (property "Datasheet" "~" (id 3) (at 130.81 132.08 0) (effects (font (size 1.27 1.27)) hide)) (pin "1") (pin "2") (pin "3") (pin "4") (pin "5") (pin "6"))

 (symbol (lib_id "power:GND") (at 127 140.97 0) (unit 1) (in_bom yes) (on_board yes)
  (property "Reference" "#PWR024" (id 0) (at 127 147.32 0) (effects (font (size 1.27 1.27)) hide))
  (property "Value" "GND" (id 1) (at 130.81 142.24 0))
  (property "Footprint" "" (id 2) (at 127 140.97 0) (effects (font (size 1.27 1.27)) hide))
  (property "Datasheet" "" (id 3) (at 127 140.97 0) (effects (font (size 1.27 1.27)) hide)) (pin "1"))

 (symbol (lib_id "power:VCC") (at 100.33 124.46 0) (unit 1) (in_bom yes) (on_board yes)
  (property "Reference" "#PWR011" (id 0) (at 100.33 128.27 0) (effects (font (size 1.27 1.27)) hide))
  (property "Value" "VCC" (id 1) (at 97.79 121.92 0))
  (property "Footprint" "" (id 2) (at 100.33 124.46 0) (effects (font (size 1.27 1.27)) hide))
  (property "Datasheet" "" (id 3) (at 100.33 124.46 0) (effects (font (size 1.27 1.27)) hide)) (pin "1"))

 (symbol (lib_id "power:GND") (at 90.17 132.08 0) (unit 1) (in_bom yes) (on_board yes)
  (property "Reference" "#PWR018" (id 0) (at 90.17 138.43 0) (effects (font (size 1.27 1.27)) hide))
  (property "Value" "GND" (id 1) (at 90.17 135.89 0))
  (property "Footprint" "" (id 2) (at 90.17 132.08 0) (effects (font (size 1.27 1.27)) hide))
  (property "Datasheet" "" (id 3) (at 90.17 132.08 0) (effects (font (size 1.27 1.27)) hide)) (pin "1"))

 (symbol (lib_id "power:VCC") (at 72.39 124.46 0) (unit 1) (in_bom yes) (on_board yes)
  (property "Reference" "#PWR010" (id 0) (at 72.39 128.27 0) (effects (font (size 1.27 1.27)) hide))
  (property "Value" "VCC" (id 1) (at 69.85 121.92 0))
  (property "Footprint" "" (id 2) (at 72.39 124.46 0) (effects (font (size 1.27 1.27)) hide))
  (property "Datasheet" "" (id 3) (at 72.39 124.46 0) (effects (font (size 1.27 1.27)) hide)) (pin "1"))

 (symbol (lib_id "power:GND") (at 62.23 132.08 0) (unit 1) (in_bom yes) (on_board yes)
  (property "Reference" "#PWR017" (id 0) (at 62.23 138.43 0) (effects (font (size 1.27 1.27)) hide))
  (property "Value" "GND" (id 1) (at 62.23 135.89 0))
  (property "Footprint" "" (id 2) (at 62.23 132.08 0) (effects (font (size 1.27 1.27)) hide))
  (property "Datasheet" "" (id 3) (at 62.23 132.08 0) (effects (font (size 1.27 1.27)) hide)) (pin "1"))

 (symbol (lib_id "Connector_Generic:Conn_01x04") (at 190.5 139.7 0) (unit 1) (in_bom yes) (on_board yes)
  (property "Reference" "J9" (id 0) (at 192.532 139.9032 0) (effects (font (size 1.27 1.27)) (justify left)))
  (property "Value" "Conn_01x04" (id 1) (at 184.15 147.32 0) (effects (font (size 1.27 1.27)) (justify left)))
  (property "Footprint" "MyConnectors:Conn_1x4" (id 2) (at 190.5 139.7 0) (effects (font (size 1.27 1.27)) hide))
  (property "Datasheet" "~" (id 3) (at 190.5 139.7 0) (effects (font (size 1.27 1.27)) hide)) (pin "1") (pin "2") (pin "3") (pin "4"))

 (symbol (lib_id "power:GND") (at 185.42 139.7 270) (unit 1) (in_bom yes) (on_board yes)
  (property "Reference" "#PWR023" (id 0) (at 179.07 139.7 0) (effects (font (size 1.27 1.27)) hide))
  (property "Value" "GND" (id 1) (at 181.0258 139.827 90))
  (property "Footprint" "" (id 2) (at 185.42 139.7 0) (effects (font (size 1.27 1.27)) hide))
  (property "Datasheet" "" (id 3) (at 185.42 139.7 0) (effects (font (size 1.27 1.27)) hide)) (pin "1"))

 (symbol (lib_id "power:+5V") (at 185.42 137.16 90) (unit 1) (in_bom yes) (on_board yes)
  (property "Reference" "#PWR020" (id 0) (at 189.23 137.16 0) (effects (font (size 1.27 1.27)) hide))
  (property "Value" "+5V" (id 1) (at 182.88 137.16 90) (effects (font (size 1.27 1.27)) (justify left)))
  (property "Footprint" "" (id 2) (at 185.42 137.16 0) (effects (font (size 1.27 1.27)) hide))
  (property "Datasheet" "" (id 3) (at 185.42 137.16 0) (effects (font (size 1.27 1.27)) hide)) (pin "1"))

 (symbol (lib_id "Connector_Generic:Conn_01x04") (at 190.5 125.73 0) (unit 1) (in_bom yes) (on_board yes)
  (property "Reference" "J3" (id 0) (at 192.532 125.9332 0) (effects (font (size 1.27 1.27)) (justify left)))
  (property "Value" "Conn_01x04" (id 1) (at 184.15 133.35 0) (effects (font (size 1.27 1.27)) (justify left)))
  (property "Footprint" "MyConnectors:Conn_1x4" (id 2) (at 190.5 125.73 0) (effects (font (size 1.27 1.27)) hide))
  (property "Datasheet" "~" (id 3) (at 190.5 125.73 0) (effects (font (size 1.27 1.27)) hide)) (pin "1") (pin "2") (pin "3") (pin "4"))

 (symbol (lib_id "power:GND") (at 185.42 125.73 270) (unit 1) (in_bom yes) (on_board yes)
  (property "Reference" "#PWR015" (id 0) (at 179.07 125.73 0) (effects (font (size 1.27 1.27)) hide))
  (property "Value" "GND" (id 1) (at 181.0258 125.857 90))
  (property "Footprint" "" (id 2) (at 185.42 125.73 0) (effects (font (size 1.27 1.27)) hide))
  (property "Datasheet" "" (id 3) (at 185.42 125.73 0) (effects (font (size 1.27 1.27)) hide)) (pin "1"))

 (symbol (lib_id "power:+5V") (at 185.42 123.19 90) (unit 1) (in_bom yes) (on_board yes)
  (property "Reference" "#PWR09" (id 0) (at 189.23 123.19 0) (effects (font (size 1.27 1.27)) hide))
  (property "Value" "+5V" (id 1) (at 182.88 123.19 90) (effects (font (size 1.27 1.27)) (justify left)))
  (property "Footprint" "" (id 2) (at 185.42 123.19 0) (effects (font (size 1.27 1.27)) hide))
  (property "Datasheet" "" (id 3) (at 185.42 123.19 0) (effects (font (size 1.27 1.27)) hide)) (pin "1"))

 (symbol (lib_id "Connector_Generic:Conn_01x02") (at 95.25 166.37 0) (unit 1) (in_bom yes) (on_board yes)
  (property "Reference" "J12" (id 0) (at 97.282 166.5732 0) (effects (font (size 1.27 1.27)) (justify left)))
  (property "Value" "Conn_01x02" (id 1) (at 88.9 163.83 0) (effects (font (size 1.27 1.27)) (justify left)))
  (property "Footprint" "MyConnectors:Conn_Motor1" (id 2) (at 95.25 166.37 0) (effects (font (size 1.27 1.27)) hide))
  (property "Datasheet" "~" (id 3) (at 95.25 166.37 0) (effects (font (size 1.27 1.27)) hide)) (pin "1") (pin "2"))

 (symbol (lib_id "Connector_Generic:Conn_01x02") (at 95.25 175.26 0) (unit 1) (in_bom yes) (on_board yes)
  (property "Reference" "J15" (id 0) (at 97.282 175.4632 0) (effects (font (size 1.27 1.27)) (justify left)))
  (property "Value" "Conn_01x02" (id 1) (at 88.9 172.72 0) (effects (font (size 1.27 1.27)) (justify left)))
  (property "Footprint" "MyConnectors:Conn_Motor2" (id 2) (at 95.25 175.26 0) (effects (font (size 1.27 1.27)) hide))
  (property "Datasheet" "~" (id 3) (at 95.25 175.26 0) (effects (font (size 1.27 1.27)) hide)) (pin "1") (pin "2"))

 (symbol (lib_id "power:GND") (at 114.3 168.91 270) (unit 1) (in_bom yes) (on_board yes)
  (property "Reference" "#PWR031" (id 0) (at 107.95 168.91 0) (effects (font (size 1.27 1.27)) hide))
  (property "Value" "GND" (id 1) (at 109.9058 169.037 90))
  (property "Footprint" "" (id 2) (at 114.3 168.91 0) (effects (font (size 1.27 1.27)) hide))
  (property "Datasheet" "" (id 3) (at 114.3 168.91 0) (effects (font (size 1.27 1.27)) hide)) (pin "1"))

 (symbol (lib_id "power:+3.3V") (at 114.3 166.37 90) (unit 1) (in_bom yes) (on_board yes)
  (property "Reference" "#PWR028" (id 0) (at 118.11 166.37 0) (effects (font (size 1.27 1.27)) hide))
  (property "Value" "+3.3V" (id 1) (at 109.22 166.37 90))
  (property "Footprint" "" (id 2) (at 114.3 166.37 0) (effects (font (size 1.27 1.27)) hide))
  (property "Datasheet" "" (id 3) (at 114.3 166.37 0) (effects (font (size 1.27 1.27)) hide)) (pin "1"))

 (symbol (lib_id "power:GND") (at 114.3 179.07 270) (unit 1) (in_bom yes) (on_board yes)
  (property "Reference" "#PWR035" (id 0) (at 107.95 179.07 0) (effects (font (size 1.27 1.27)) hide))
  (property "Value" "GND" (id 1) (at 109.9058 179.197 90))
  (property "Footprint" "" (id 2) (at 114.3 179.07 0) (effects (font (size 1.27 1.27)) hide))
  (property "Datasheet" "" (id 3) (at 114.3 179.07 0) (effects (font (size 1.27 1.27)) hide)) (pin "1"))

 (symbol (lib_id "power:+3.3V") (at 114.3 176.53 90) (unit 1) (in_bom yes) (on_board yes)
  (property "Reference" "#PWR033" (id 0) (at 118.11 176.53 0) (effects (font (size 1.27 1.27)) hide))
  (property "Value" "+3.3V" (id 1) (at 109.22 176.53 90))
  (property "Footprint" "" (id 2) (at 114.3 176.53 0) (effects (font (size 1.27 1.27)) hide))
  (property "Datasheet" "" (id 3) (at 114.3 176.53 0) (effects (font (size 1.27 1.27)) hide)) (pin "1"))

 (symbol (lib_id "Connector_Generic:Conn_01x03") (at 119.38 168.91 0) (unit 1) (in_bom yes) (on_board yes)
  (property "Reference" "J14" (id 0) (at 121.412 167.8432 0) (effects (font (size 1.27 1.27)) (justify left)))
  (property "Value" "Conn_01x03" (id 1) (at 113.03 173.99 0) (effects (font (size 1.27 1.27)) (justify left)))
  (property "Footprint" "MyConnectors:Conn_1x3" (id 2) (at 119.38 168.91 0) (effects (font (size 1.27 1.27)) hide))
  (property "Datasheet" "~" (id 3) (at 119.38 168.91 0) (effects (font (size 1.27 1.27)) hide)) (pin "1") (pin "2") (pin "3"))

 (symbol (lib_id "Connector_Generic:Conn_01x03") (at 119.38 179.07 0) (unit 1) (in_bom yes) (on_board yes)
  (property "Reference" "J18" (id 0) (at 121.412 178.0032 0) (effects (font (size 1.27 1.27)) (justify left)))
  (property "Value" "Conn_01x03" (id 1) (at 113.03 184.15 0) (effects (font (size 1.27 1.27)) (justify left)))
  (property "Footprint" "MyConnectors:Conn_1x3" (id 2) (at 119.38 179.07 0) (effects (font (size 1.27 1.27)) hide))
  (property "Datasheet" "~" (id 3) (at 119.38 179.07 0) (effects (font (size 1.27 1.27)) hide)) (pin "1") (pin "2") (pin "3"))

 (symbol (lib_id "power:+4V5") (at 161.29 123.19 90) (unit 1) (in_bom yes) (on_board yes) (fields_autoplaced)
  (property "Reference" "#PWR08" (id 0) (at 165.1 123.19 0) (effects (font (size 1.27 1.27)) hide))
  (property "Value" "+4V5" (id 1) (at 158.115 123.669 90) (effects (font (size 1.27 1.27)) (justify left)))
  (property "Footprint" "" (id 2) (at 161.29 123.19 0) (effects (font (size 1.27 1.27)) hide))
  (property "Datasheet" "" (id 3) (at 161.29 123.19 0) (effects (font (size 1.27 1.27)) hide)) (pin "1"))

 (symbol (lib_id "power:+5V_USB") (at 138.43 124.46 0) (unit 1) (in_bom yes) (on_board yes) (fields_autoplaced)
  (property "Reference" "#PWR012" (id 0) (at 138.43 128.27 0) (effects (font (size 1.27 1.27)) hide))
  (property "Value" "+5V_USB" (id 1) (at 138.43 120.8555 0))
  (property "Footprint" "" (id 2) (at 138.43 124.46 0) (effects (font (size 1.27 1.27)) hide))
  (property "Datasheet" "" (id 3) (at 138.43 124.46 0) (effects (font (size 1.27 1.27)) hide)) (pin "1")))
